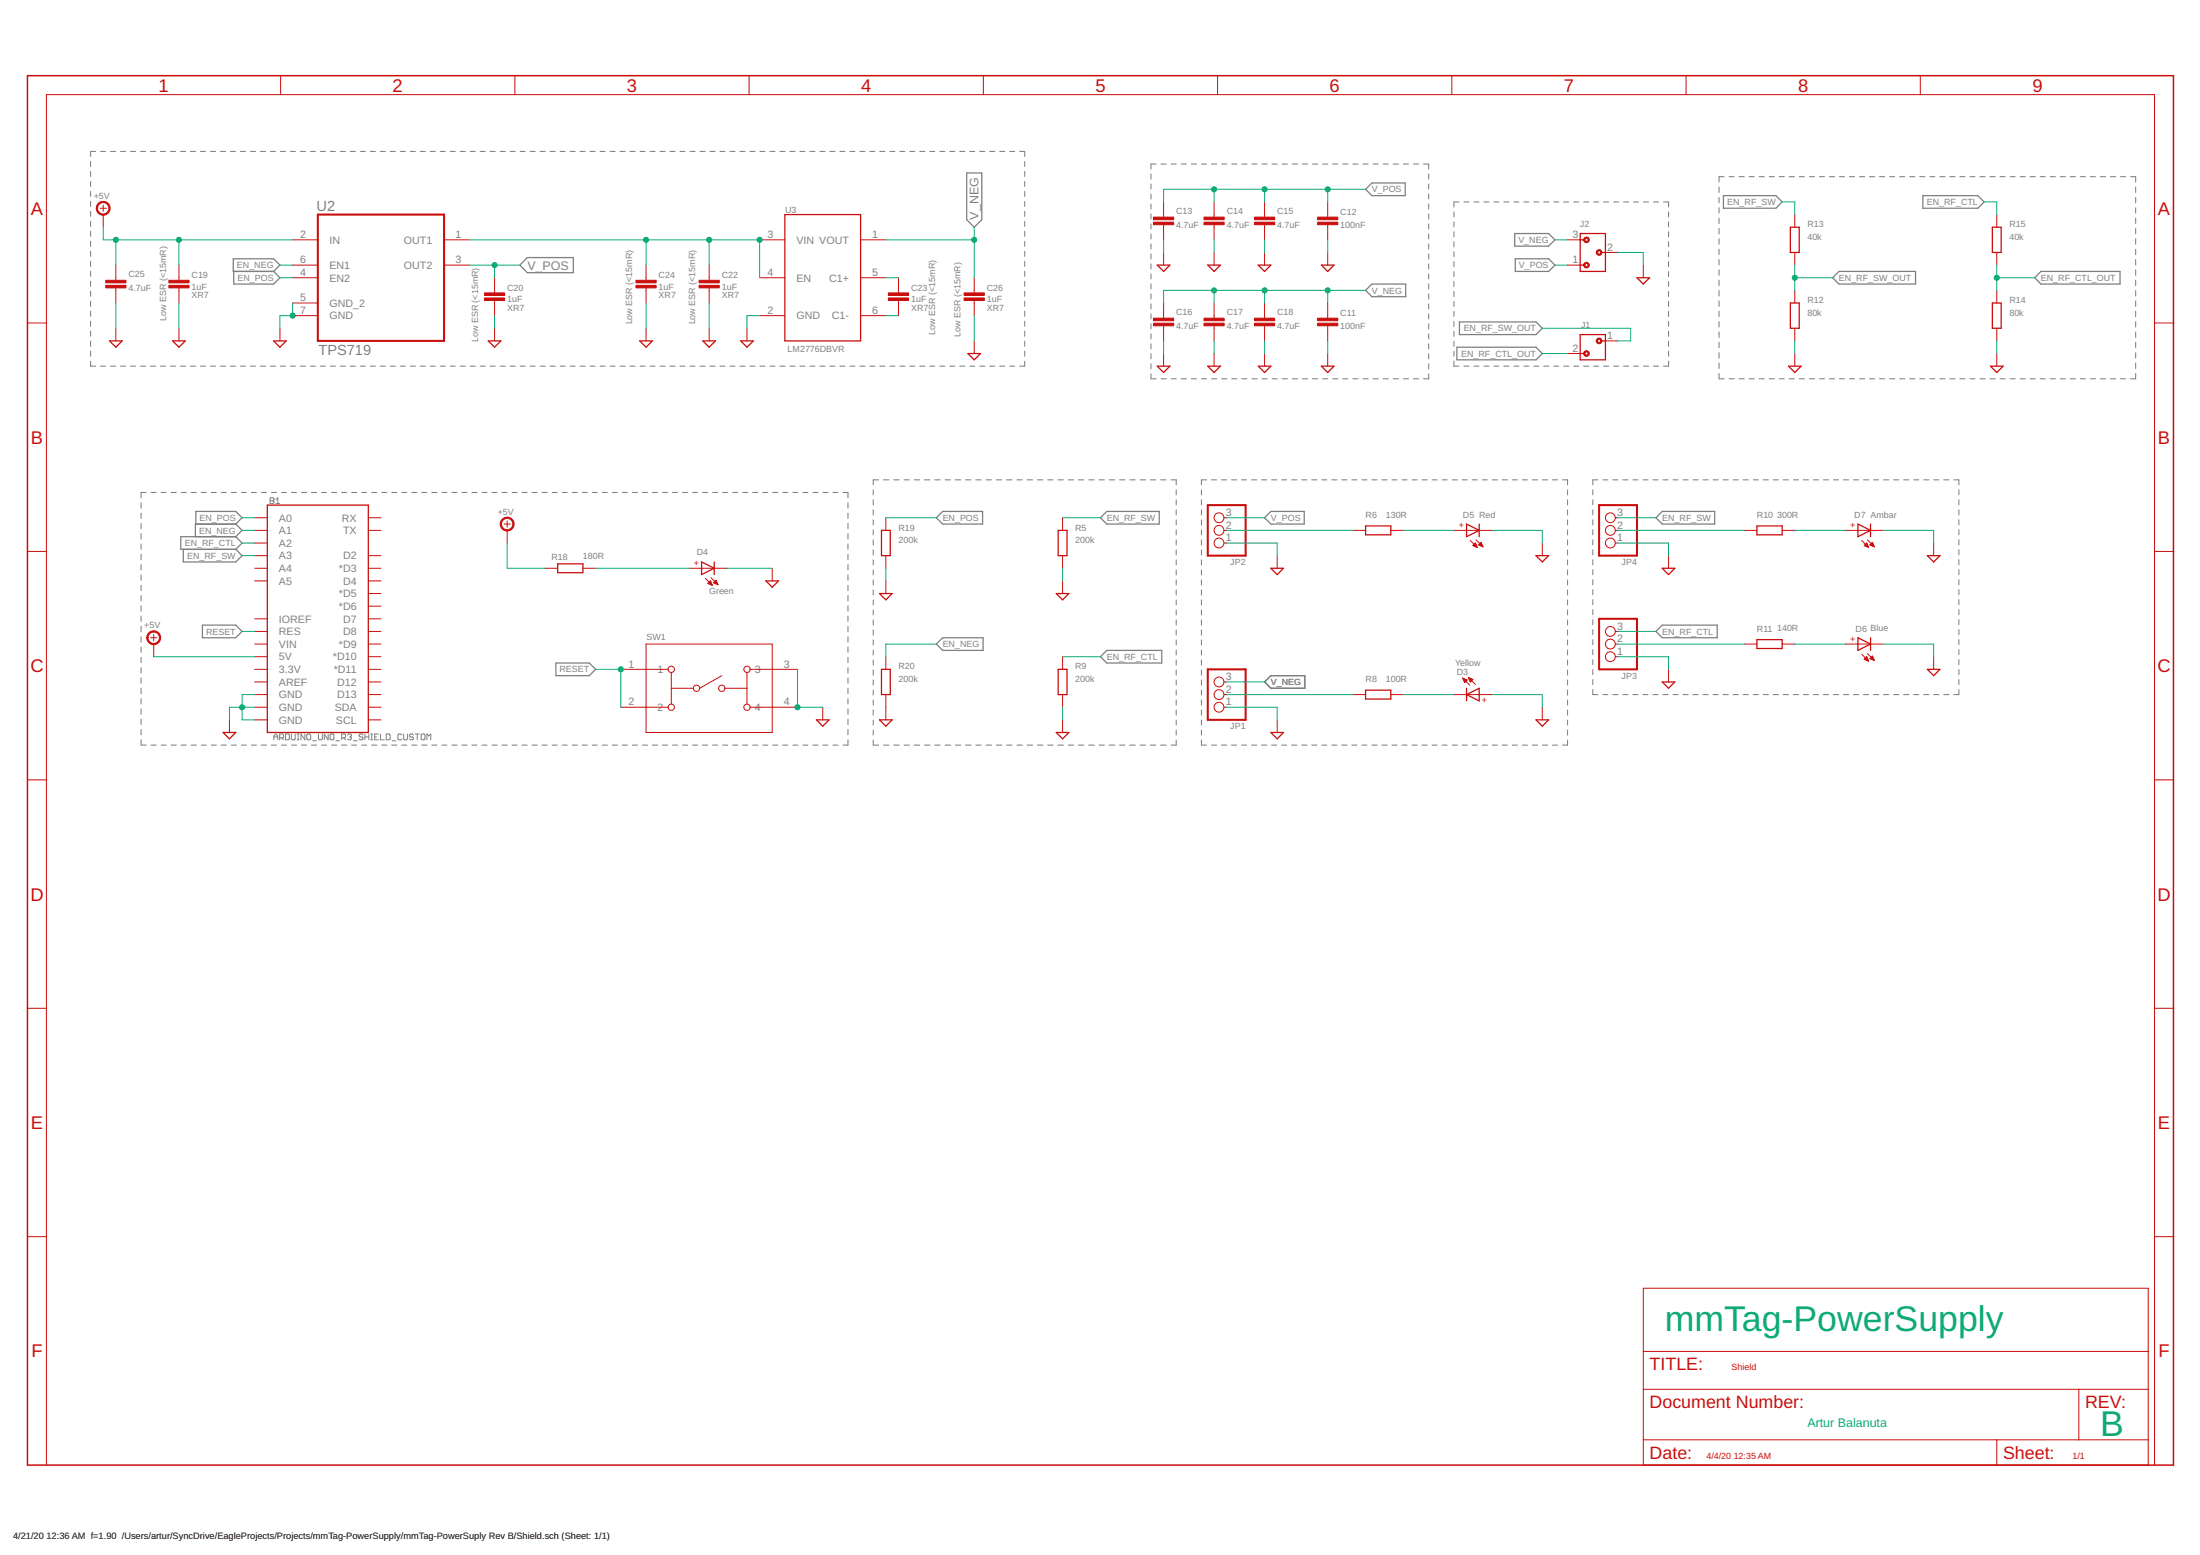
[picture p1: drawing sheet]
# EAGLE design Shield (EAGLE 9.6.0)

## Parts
B1  ARDUINO_UNO_R3_SHIELD_CUSTOM  [UNO_R3_SHIELD_NO_PROG]
C11  100nF  C-EUC0603  [C0603]
C12  100nF  C-EUC0603  [C0603]
C13  4.7uF  C-EUC1206  [C1206]
C14  4.7uF  C-EUC1206  [C1206]
C15  4.7uF  C-EUC1206  [C1206]
C16  4.7uF  C-EUC1206  [C1206]
C17  4.7uF  C-EUC1206  [C1206]
C18  4.7uF  C-EUC1206  [C1206]
C19  1uF  C-EUC0603  [C0603]
C20  1uF  C-EUC0603  [C0603]
C22  1uF  C-EUC0603  [C0603]
C23  1uF  C-EUC0603  [C0603]
C24  1uF  C-EUC0603  [C0603]
C25  4.7uF  C-EUC1206  [C1206]
C26  1uF  C-EUC0603  [C0603]
D3  WL-SMCW-150080YS75000  [WL-SMCW_0805]
D4  WL-SMCW-150080GS75000  [WL-SMCW_0805]
D5  WL-SMCW-150080RS75000  [WL-SMCW_0805]
D6  WL-SMCW-150080BS75000  [WL-SMCW_0805]
D7  WL-SMCW_150080AS75000  [WL-SMCW_0805]
J1  691412320002  [691412320002]
J2  691412320003  [691412320003]
JP1  PINHD-1X3  [1X03]
JP2  PINHD-1X3  [1X03]
JP3  PINHD-1X3  [1X03]
JP4  PINHD-1X3  [1X03]
R5  200k  R-EU_R0603  [R0603]
R6  130R  R-EU_R0603  [R0603]
R8  100R  R-EU_R0603  [R0603]
R9  200k  R-EU_R0603  [R0603]
R10  300R  R-EU_R0603  [R0603]
R11  140R  R-EU_R0603  [R0603]
R12  80k  R-EU_R0603  [R0603]
R13  40k  R-EU_R0603  [R0603]
R14  80k  R-EU_R0603  [R0603]
R15  40k  R-EU_R0603  [R0603]
R18  180R  R-EU_R0603  [R0603]
R19  200k  R-EU_R0603  [R0603]
R20  200k  R-EU_R0603  [R0603]
SW1  1825910-6  [SW4_1825910-B]
U2  TPS719  [SON6_5P200X200X80-7N]
U3  LM2776DBVR  [TEXAS_SOT23-6]

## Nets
+5V: B1.5V C19.1 C25.1 R18.1 U2.2(IN)
EN_NEG: B1.A1 R20.1 U2.6(EN1)
EN_POS: B1.A0 R19.1 U2.4(EN2)
EN_RF_CTL: B1.A2 JP3.3 R9.1 R15.1
EN_RF_CTL_OUT: J1.2 R14.1 R15.2
EN_RF_SW: B1.A3 JP4.3 R5.1 R13.1
EN_RF_SW_OUT: J1.1 R12.1 R13.2
GND: B1.GND@0(GND) B1.GND@1(GND) B1.GND@2(GND) C11.2 C12.2 C13.2 C14.2 C15.2 C16.2 C17.2 C18.2 C19.2 C20.2 C22.2 C24.2 C25.2 C26.2 D3.2(+) D4.1(-) D5.1(-) D6.1(-) D7.1(-) J2.2 JP1.1 JP2.1 JP3.1 JP4.1 R5.2 R9.2 R12.2 R14.2 R19.2 R20.2 SW1.3 SW1.4 U2.5(GND_2) U2.7(GND) U3.2(GND)
N$2: D4.2(+) R18.2
N$4: C22.1 C24.1 U2.1(OUT1) U3.3(VIN) U3.4(EN)
N$11: C23.1 U3.5(C1+)
N$12: C23.2 U3.6(C1-)
N$17: D5.2(+) R6.1
N$18: D3.1(-) R8.1
N$19: JP2.2 R6.2
N$20: JP1.2 R8.2
N$21: D7.2(+) R10.1
N$22: D6.2(+) R11.1
N$23: JP4.2 R10.2
N$24: JP3.2 R11.2
RESET: B1.RES SW1.1 SW1.2
V_NEG: C11.1 C16.1 C17.1 C18.1 C26.1 J2.3 JP1.3 U3.1(VOUT)
V_POS: C12.1 C13.1 C14.1 C15.1 C20.1 J2.1 JP2.3 U2.3(OUT2)
Unconnected: B1.3.3V B1.A4 B1.A5 B1.AREF B1.D2 B1.D3(*D3) B1.D4 B1.D5(*D5) B1.D6(*D6) B1.D7 B1.D8 B1.D9(*D9) B1.D10(*D10) B1.D11(*D11) B1.D12 B1.D13 B1.IOREF B1.RX B1.SCL B1.SDA B1.TX B1.VIN

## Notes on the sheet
- mmTag-PowerSupply
- Artur Balanuta
- B

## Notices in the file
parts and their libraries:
Wurth_Elektronik_Optoelectronics_rev19b: Copyright: Würth Elektronik
Switches: COPYRIGHT: Copyright (C) 2016 Accelerated Designs. All rights reserved
